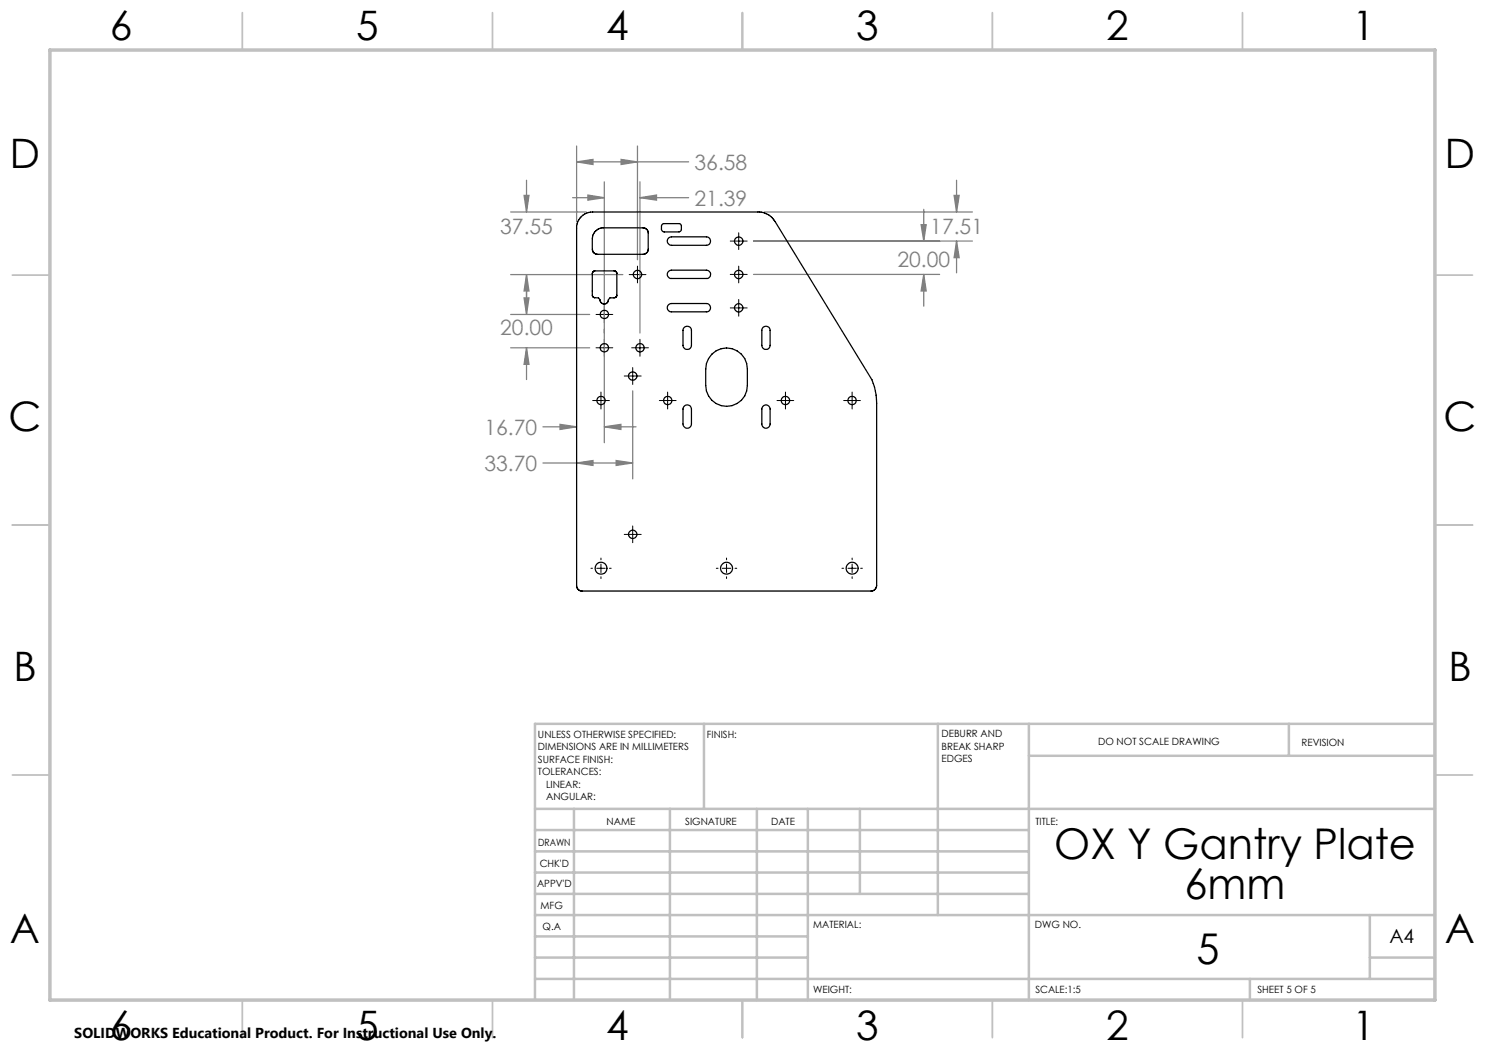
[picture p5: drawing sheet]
<svg xmlns="http://www.w3.org/2000/svg" width="297mm" height="210mm" viewBox="0 0 297 210" stroke-linecap="round" stroke-linejoin="round" font-family="sans-serif">
<g fill="none" stroke="#808080" stroke-width=".25">
<path d="M104.8 39.1h1l-.5 3.3zM105.3 36v6.4M114.5 39.5h6.4M115.3 32.4l3.3-.5v1zM115.3 29.2v15.1M115.3 32.4h22.4M117.6 39l3.3 .5-3.3 .5zM120.9 36.4v52.1M124.2 31.9l3.3 .5-3.3 .5zM127.5 29.2v22.8M128 36.4v30.2M128 39.5h9.7"/>
<path d="M128 39.5l3.3-.5v1zM190.8 39.1h1l-.5 3.3zM191.3 36v6.4M102.1 54.9h22.5M102.1 42.4h15.2M104.8 59.6h1l-.5 3.3zM105.3 54.9l.5 3.3h-1zM105.3 54.9v8M150.7 48.2h43.8M150.7 54.9h37.2M152.9 42.4h41.6M184.2 44.9h1l-.5 3.3z"/>
<path d="M184.7 54.9l.5 3.3h-1zM184.7 41.9v6.3M184.7 54.9v6.3M191.3 48.2v6.4M191.3 48.2l.5 3.3h-1zM102.1 62.9h15.8M102.1 69.6h15.8M105.3 69.6l.5 3.3h-1zM105.3 69.6v6.3M126.5 78.2v17.6M108.6 85.4h6.7M108.6 92.6h17.9"/>
<path d="M112 84.9l3.3 .5-3.3 .5zM115.3 92.6l3.3-.5v1zM120.9 85.4l3.3-.5v1zM120.9 85.4h6.3M123.2 92.1l3.3 .5-3.3 .5z"/>
</g>
<g fill="none" stroke="#000" stroke-width=".2">
<path d="M125.8 54.9h3.4M127.5 53.2v3.4M146.1 54.9h3.3M146.1 48.2h3.3M147.7 46.6v3.3M147.7 53.2v3.4M147.7 59.9v3.3M119.2 62.9h3.4M119.2 69.6h3.4M120.2 78.4v3.4M120.9 61.2v3.4M120.9 67.9v3.4"/>
<path d="M124.8 75.2h3.4M126.3 69.6h3.4M126.5 73.5v3.4M128 67.9v3.4M133.5 78.4v3.4M146.1 61.6h3.3M157.1 78.4v3.4M170.4 78.4v3.4M118.5 80.1h3.4M131.9 80.1h3.3M155.4 80.1h3.4M168.7 80.1h3.4"/>
<path d="M118.2 113.7h.3M119.3 113.7h1.7M120.2 111.6v.4M120.2 112.8v1.7M120.2 115.3v.4M121.9 113.7h.3M124.8 106.9h3.4M126.5 105.2v3.3M143.3 113.7h.3M144.5 113.7h1.7M145.3 111.6v.4M145.3 112.8v1.7"/>
<path d="M145.3 115.3v.4M147 113.7h.4M168.4 113.7h.3M169.6 113.7h1.7M170.4 111.6v.4M170.4 112.8v1.7M170.4 115.3v.4M172.1 113.7h.4"/>
</g>
<g fill="none" stroke="#c0c0c0" stroke-width=".35">
<path d="M48.5 2.5v7.5M98.5 2.5v7.5M148.5 2.5v7.5M198.5 2.5v7.5M248.5 2.5v7.5M2.5 55h7.5M287 55h7.5M2.5 105h7.5M287 105h7.5M2.5 155h7.5M287 155h7.5M48.5 200v7.5"/>
<path d="M98.5 200v7.5M148.5 200v7.5M198.5 200v7.5M248.5 200v7.5"/>
</g>
<g fill="none" stroke="#c0c0c0" stroke-width=".5">
<path d="M140.8 144.8v17M187.6 144.8v38.2M205.8 144.8v55.2M205.8 151.2h81.2M257.8 144.8v6.4M287 144.8h-180v55.2M107 161.8h180M107 178.8h98.8M107 174.5h98.8M107 170.3h98.8M107 166h98.8M114.8 161.8v38.2"/>
<path d="M134 161.8v38.2M151.4 161.8v38.2M161.6 161.8v38.2M172 161.8v17M107 195.8h180M107 191.5h54.6M107 187.3h54.6M107 183h180M250 195.8v4.2M274 191.5h13M274 183v12.8"/>
</g>
<path d="M10 10h277v190h-277z" fill="none" stroke="#c0c0c0" stroke-width=".7"/>
<path d="M184.2 44.9h1l-.5 3.3zM184.7 54.9l.5 3.3h-1zM191.3 48.2l.5 3.3h-1zM190.8 39.1h1l-.5 3.3zM105.3 54.9l.5 3.3h-1zM104.8 39.1h1l-.5 3.3zM115.3 32.4l3.3-.5v1zM124.2 31.9l3.3 .5-3.3 .5zM104.8 59.6h1l-.5 3.3zM105.3 69.6l.5 3.3h-1zM117.6 39l3.3 .5-3.3 .5zM128 39.5l3.3-.5v1zM120.9 85.4l3.3-.5v1zM112 84.9l3.3 .5-3.3 .5zM115.3 92.6l3.3-.5v1zM123.2 92.1l3.3 .5-3.3 .5z" fill="#808080"/>
<g fill="none" stroke="#000" stroke-width=".25">
<path d="M116.2 43.3l1.1-.7 1.2-.2h33.4a3.9 3.9 0 0 1 3.1 1.9l19.4 31.6 .5 1.6 .3 1.5 .1 1.6v36.5a1.23 1.23 0 0 1-1 1.1h-58l-.8-.4-.2-.5v-72.1l.2-.8zM118.6 54.3l.3-.1h4.1l.2 .1 .2 .3v4.6l-.4 .3-1 .1-.3 .4a.83 .83 0 0 1-.9 .8 .83 .83 0 0 1-.8-.8l-.3-.4-1-.2-.2-.3v-4.4zM118.7 54.3h-.1M118.9 46.4l.7-.5 .8-.3h8.3l.6 .3 .3 .6v3.5l-.2 .5-.4 .3-9.6 .1a1.01 1.01 0 0 1-.9-1.1 4.1 4.1 0 0 1 .4-3.4zM123.3 59.3h.1M132.4 44.9l.3-.2h3.2l.4 .4v.9l-.5 .4h-3l-.5-.5zM133.7 47.7l.6-.3h7a.85 .85 0 0 1 .8 .8 .85 .85 0 0 1-.8 .9h-7a.85 .85 0 0 1-.8-.5 .85 .85 0 0 1 .2-.9zM133.7 54.3l.6-.3h7a.83 .83 0 0 1 .8 .9 .83 .83 0 0 1-.8 .8h-7a.82 .82 0 0 1-.8-.5 .82 .82 0 0 1 .2-.9zM133.7 61l.6-.3h7a.83 .83 0 0 1 .8 .8 .83 .83 0 0 1-.8 .9h-7a.82 .82 0 0 1-.8-.5 .82 .82 0 0 1 .2-.9zM136.9 65.4a.85 .85 0 0 1 .9-.1 .85 .85 0 0 1 .5 .8v3a.85 .85 0 0 1-.9 .8 .85 .85 0 0 1-.8-.8v-3zM142.4 70.8a4.1 4.1 0 0 1 4.5-.9 4.1 4.1 0 0 1 2.6 3.9v3.3a4.2 4.2 0 0 1-4.2 4.2 4.2 4.2 0 0 1-4.2-4.2v-3.3l.2-1.1 .4-1zM152.6 65.4a.85 .85 0 0 1 .9-.1 .85 .85 0 0 1 .5 .8v3a.83 .83 0 0 1-.8 .8 .83 .83 0 0 1-.8-.8v-3z"/>
<path d="M136.9 81.2a.85 .85 0 0 1 .9-.1 .85 .85 0 0 1 .5 .7v3a.85 .85 0 0 1-.9 .9 .85 .85 0 0 1-.8-.9v-3zM152.6 81.2a.83 .83 0 0 1 .9-.1 .83 .83 0 0 1 .5 .7v3a.83 .83 0 0 1-.8 .9 .83 .83 0 0 1-.8-.9v-3z"/>
<circle cx="127.5" cy="54.9" r=".83"/>
<circle cx="147.7" cy="54.9" r=".84"/>
<circle cx="147.7" cy="48.2" r=".84"/>
<circle cx="120.9" cy="69.5" r=".83"/>
<circle cx="120.9" cy="62.9" r=".83"/>
<circle cx="126.5" cy="75.2" r=".84"/>
<circle cx="128" cy="69.5" r=".83"/>
<circle cx="147.8" cy="61.6" r=".83"/>
<circle cx="120.2" cy="80.1" r=".83"/>
<circle cx="133.5" cy="80.1" r=".83"/>
<circle cx="157.1" cy="80.1" r=".83"/>
<circle cx="170.4" cy="80.1" r=".83"/>
<circle cx="120.2" cy="113.6" r="1.19"/>
<circle cx="126.6" cy="106.9" r=".83"/>
<circle cx="145.3" cy="113.6" r="1.19"/>
<circle cx="170.4" cy="113.6" r="1.19"/>
</g>
<g font-size="8.5">
<text x="210.8" y="171.8">OX Y Gantry Plate</text>
<text x="236.9" y="179.9">6mm</text>
<text x="239.3" y="192.7">5</text>
</g>
<g font-size="8.1">
<text x="22" y="8">6</text>
<text x="71.2" y="8">5</text>
<text x="121.2" y="8">4</text>
<text x="171.3" y="8">3</text>
<text x="221.3" y="8">2</text>
<text x="270.5" y="8">1</text>
<text x="2" y="33.6">D</text>
<text x="289" y="33.6">D</text>
<text x="1.7" y="86.1">C</text>
<text x="288.7" y="86.1">C</text>
<text x="2.7" y="136.1">B</text>
<text x="289.7" y="136.1">B</text>
<text x="2" y="188.6">A</text>
<text x="289" y="188.6">A</text>
<text x="22" y="208">6</text>
<text x="71.2" y="208">5</text>
<text x="121.2" y="208">4</text>
<text x="171.3" y="208">3</text>
<text x="221.3" y="208">2</text>
<text x="270.5" y="208">1</text>
</g>
<g font-size="4.2" fill="#808080">
<text x="138.9" y="34">36.58</text>
<text x="138.9" y="41.1">21.39</text>
<text x="100" y="46.7">37.55</text>
<text x="186.1" y="46.7">17.51</text>
<text x="179.5" y="53.4">20.00</text>
<text x="100" y="67">20.00</text>
<text x="96.9" y="86.9">16.70</text>
<text x="96.9" y="94.2">33.70</text>
</g>
<text font-size="3.9" x="277.9" y="188.5">A4</text>
<text font-size="2.9" x="14.9" y="207.6">SOLIDWORKS Educational Product. For Instructional Use Only.</text>
<g font-size="2">
<text x="107.6" y="147.6">UNLESS OTHERWISE SPECIFIED:</text>
<text x="141.4" y="147.6">FINISH:</text>
<text x="188.3" y="147.5">DEBURR AND</text>
<text x="188.3" y="150">BREAK SHARP</text>
<text x="219.6" y="149">DO NOT SCALE DRAWING</text>
<text x="260.3" y="149.2">REVISION</text>
<text x="107.6" y="150.1">DIMENSIONS ARE IN MILLIMETERS</text>
<text x="107.6" y="152.6">SURFACE FINISH:</text>
<text x="107.6" y="155.1">TOLERANCES:</text>
<text x="188.3" y="152.5">EDGES</text>
<text x="109.2" y="157.6">LINEAR:</text>
<text x="109.2" y="160.1">ANGULAR:</text>
<text x="121.3" y="165">NAME</text>
<text x="137" y="164.9">SIGNATURE</text>
<text x="154.2" y="164.9">DATE</text>
<text x="207.1" y="164.9">TITLE:</text>
<text x="107.6" y="169.1">DRAWN</text>
<text x="107.9" y="173.3">CHK'D</text>
<text x="107.4" y="177.4">APPV'D</text>
<text x="108.1" y="181.8">MFG</text>
<text x="108.5" y="186">Q.A</text>
<text x="162.6" y="185.5">MATERIAL:</text>
<text x="207" y="185.5">DWG NO.</text>
<text x="162.6" y="198.5">WEIGHT:</text>
<text x="207.1" y="198.6">SCALE:1:5</text>
<text x="251.5" y="198.6">SHEET 5 OF 5</text>
</g>
</svg>
